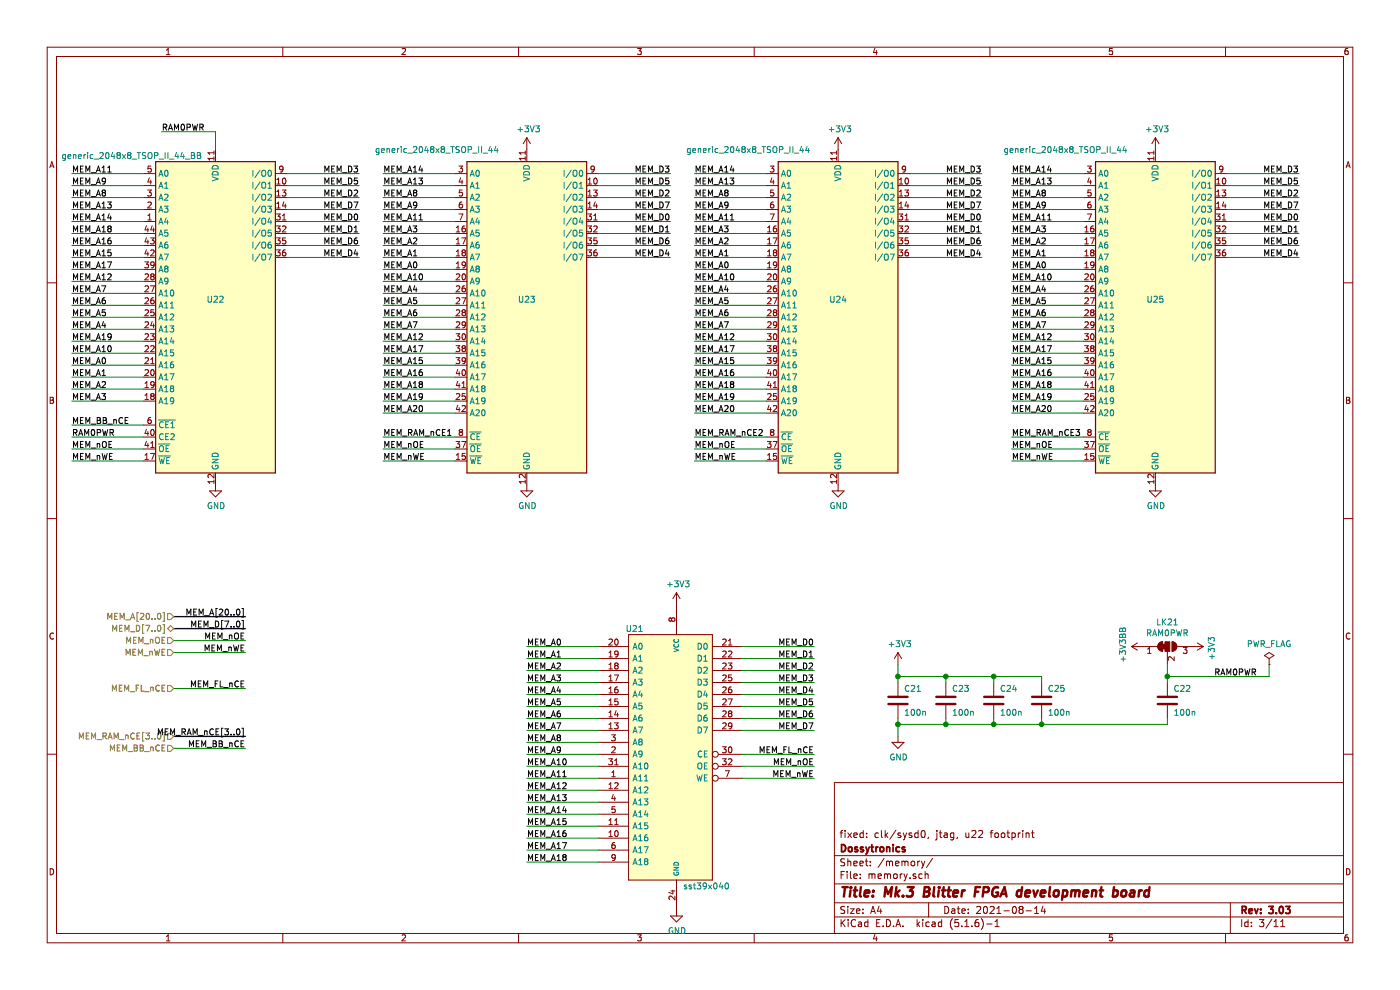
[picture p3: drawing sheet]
EESchema Schematic File Version 4
EELAYER 30 0
EELAYER END
$Descr A4 11693 8268
encoding utf-8
Sheet 3 11
Title "Mk.3 Blitter FPGA development board"
Date "2021-08-14"
Rev "3.03"
Comp "Dossytronics"
Comment1 "fixed: clk/sysd0, jtag, u22 footprint"
Comment2 ""
Comment3 ""
Comment4 ""
$EndDescr
$Comp
L sst39:sst39x040 U21
U 1 1
P 5600 6200
F 0 "U21" H 5300 7150 50  0000 C CNN
F 1 "sst39x040" H 5900 5000 50  0000 C CNN
F 2 "mk3blit:TSOP-F-32_14x8mm_Pitch0.5mm" H 5600 6200 50  0001 C CNN
F 3 "" H 5600 6200 50  0000 C CNN
	1    5600 6200
	1    0    0    -1  
$EndComp
Wire Wire Line
	4400 5400 5000 5400
Text Label 4400 5400 0    50   ~ 0
MEM_A0
Text Label 4400 5500 0    50   ~ 0
MEM_A1
Text Label 4400 5600 0    50   ~ 0
MEM_A2
Text Label 4400 5700 0    50   ~ 0
MEM_A3
Text Label 4400 5800 0    50   ~ 0
MEM_A4
Text Label 4400 5900 0    50   ~ 0
MEM_A5
Text Label 4400 6000 0    50   ~ 0
MEM_A6
Text Label 4400 6100 0    50   ~ 0
MEM_A7
Text Label 4400 6200 0    50   ~ 0
MEM_A8
Text Label 4400 6300 0    50   ~ 0
MEM_A9
Text Label 4400 6400 0    50   ~ 0
MEM_A10
Text Label 4400 6500 0    50   ~ 0
MEM_A11
Text Label 4400 6600 0    50   ~ 0
MEM_A12
Text Label 4400 6700 0    50   ~ 0
MEM_A13
Text Label 4400 6800 0    50   ~ 0
MEM_A14
Text Label 4400 6900 0    50   ~ 0
MEM_A15
Text Label 4400 7000 0    50   ~ 0
MEM_A16
Text Label 4400 7100 0    50   ~ 0
MEM_A17
Text Label 4400 7200 0    50   ~ 0
MEM_A18
Wire Wire Line
	4400 5500 5000 5500
Wire Wire Line
	4400 5600 5000 5600
Wire Wire Line
	4400 5700 5000 5700
Wire Wire Line
	4400 5800 5000 5800
Wire Wire Line
	4400 5900 5000 5900
Wire Wire Line
	4400 6000 5000 6000
Wire Wire Line
	4400 6100 5000 6100
Wire Wire Line
	4400 6200 5000 6200
Wire Wire Line
	4400 6300 5000 6300
Wire Wire Line
	4400 6400 5000 6400
Wire Wire Line
	4400 6500 5000 6500
Wire Wire Line
	4400 6600 5000 6600
Wire Wire Line
	4400 6700 5000 6700
Wire Wire Line
	4400 6800 5000 6800
Wire Wire Line
	4400 6900 5000 6900
Wire Wire Line
	4400 7000 5000 7000
Wire Wire Line
	4400 7100 5000 7100
Wire Wire Line
	4400 7200 5000 7200
Wire Wire Line
	6200 5400 6800 5400
Wire Wire Line
	6200 5500 6800 5500
Wire Wire Line
	6200 5600 6800 5600
Wire Wire Line
	6200 5700 6800 5700
Wire Wire Line
	6200 5800 6800 5800
Wire Wire Line
	6200 5900 6800 5900
Wire Wire Line
	6200 6000 6800 6000
Wire Wire Line
	6200 6100 6800 6100
$Comp
L power:GND #PWR0124
U 1 1
P 5650 7600
F 0 "#PWR0124" H 5650 7350 50  0001 C CNN
F 1 "GND" H 5655 7427 50  0000 C CNN
F 2 "" H 5650 7600 50  0001 C CNN
F 3 "" H 5650 7600 50  0001 C CNN
	1    5650 7600
	1    0    0    -1  
$EndComp
Text Label 6800 5400 2    50   ~ 0
MEM_D0
Text Label 6800 5500 2    50   ~ 0
MEM_D1
Text Label 6800 5600 2    50   ~ 0
MEM_D2
Text Label 6800 5700 2    50   ~ 0
MEM_D3
Text Label 6800 5800 2    50   ~ 0
MEM_D4
Text Label 6800 5900 2    50   ~ 0
MEM_D5
Text Label 6800 6000 2    50   ~ 0
MEM_D6
Text Label 6800 6100 2    50   ~ 0
MEM_D7
Text Label 600  3150 0    50   ~ 0
MEM_A1
Text Label 600  3250 0    50   ~ 0
MEM_A2
Text Label 600  3350 0    50   ~ 0
MEM_A3
Text Label 600  2750 0    50   ~ 0
MEM_A4
Text Label 600  2650 0    50   ~ 0
MEM_A5
Text Label 600  2550 0    50   ~ 0
MEM_A6
Text Label 600  2450 0    50   ~ 0
MEM_A7
Text Label 600  1650 0    50   ~ 0
MEM_A8
Text Label 600  1550 0    50   ~ 0
MEM_A9
Text Label 600  2950 0    50   ~ 0
MEM_A10
Text Label 600  1450 0    50   ~ 0
MEM_A11
Text Label 600  2350 0    50   ~ 0
MEM_A12
Text Label 600  1750 0    50   ~ 0
MEM_A13
Text Label 600  1850 0    50   ~ 0
MEM_A14
Text Label 600  2250 0    50   ~ 0
MEM_A17
Text Label 600  1950 0    50   ~ 0
MEM_A18
Wire Wire Line
	600  2550 1200 2550
Wire Wire Line
	600  2650 1200 2650
Wire Wire Line
	600  1750 1200 1750
Wire Wire Line
	600  1850 1200 1850
Wire Wire Line
	600  1950 1200 1950
Wire Wire Line
	600  2050 1200 2050
Wire Wire Line
	600  2150 1200 2150
Wire Wire Line
	600  2250 1200 2250
Wire Wire Line
	600  2350 1200 2350
Wire Wire Line
	600  2450 1200 2450
Wire Wire Line
	600  1550 1200 1550
Wire Wire Line
	600  1650 1200 1650
Wire Wire Line
	600  2750 1200 2750
Wire Wire Line
	600  2850 1200 2850
Wire Wire Line
	600  3150 1200 3150
Wire Wire Line
	600  3250 1200 3250
Wire Wire Line
	600  1450 1200 1450
Wire Wire Line
	600  3850 1200 3850
Wire Wire Line
	600  3750 1200 3750
Wire Wire Line
	600  3650 1200 3650
Wire Wire Line
	6200 6300 6800 6300
Wire Wire Line
	6200 6400 6800 6400
Wire Wire Line
	6200 6500 6800 6500
Text Label 6800 6500 2    50   ~ 0
MEM_nWE
Text Label 6800 6400 2    50   ~ 0
MEM_nOE
Text Label 6800 6300 2    50   ~ 0
MEM_FL_nCE
Text Label 600  3750 0    50   ~ 0
MEM_nOE
Text Label 600  3850 0    50   ~ 0
MEM_nWE
Wire Wire Line
	2400 2050 3000 2050
Wire Wire Line
	2400 2150 3000 2150
Text Label 3000 1850 2    50   ~ 0
MEM_D0
Text Label 3000 1950 2    50   ~ 0
MEM_D1
Text Label 3000 1650 2    50   ~ 0
MEM_D2
Text Label 3000 1450 2    50   ~ 0
MEM_D3
Text Label 3000 2150 2    50   ~ 0
MEM_D4
Text Label 3000 1550 2    50   ~ 0
MEM_D5
Text Label 3000 2050 2    50   ~ 0
MEM_D6
Text Label 3000 1750 2    50   ~ 0
MEM_D7
$Comp
L Device:C C21
U 1 1
P 7500 5850
F 0 "C21" H 7550 5950 50  0000 L CNN
F 1 "100n" H 7550 5750 50  0000 L CNN
F 2 "Capacitors_SMD:C_0805" H 7538 5700 50  0001 C CNN
F 3 "~" H 7500 5850 50  0001 C CNN
	1    7500 5850
	1    0    0    -1  
$EndComp
$Comp
L Device:C C23
U 1 1
P 7900 5850
F 0 "C23" H 7950 5950 50  0000 L CNN
F 1 "100n" H 7950 5750 50  0000 L CNN
F 2 "Capacitors_SMD:C_0805" H 7938 5700 50  0001 C CNN
F 3 "~" H 7900 5850 50  0001 C CNN
	1    7900 5850
	1    0    0    -1  
$EndComp
$Comp
L Device:C C24
U 1 1
P 8300 5850
F 0 "C24" H 8350 5950 50  0000 L CNN
F 1 "100n" H 8350 5750 50  0000 L CNN
F 2 "Capacitors_SMD:C_0805" H 8338 5700 50  0001 C CNN
F 3 "~" H 8300 5850 50  0001 C CNN
	1    8300 5850
	1    0    0    -1  
$EndComp
$Comp
L Device:C C25
U 1 1
P 8700 5850
F 0 "C25" H 8750 5950 50  0000 L CNN
F 1 "100n" H 8750 5750 50  0000 L CNN
F 2 "Capacitors_SMD:C_0805" H 8738 5700 50  0001 C CNN
F 3 "~" H 8700 5850 50  0001 C CNN
	1    8700 5850
	1    0    0    -1  
$EndComp
$Comp
L Device:C C22
U 1 1
P 9750 5850
F 0 "C22" H 9800 5950 50  0000 L CNN
F 1 "100n" H 9800 5750 50  0000 L CNN
F 2 "Capacitors_SMD:C_0805" H 9788 5700 50  0001 C CNN
F 3 "~" H 9750 5850 50  0001 C CNN
	1    9750 5850
	1    0    0    -1  
$EndComp
$Comp
L power:GND #PWR0145
U 1 1
P 7500 6150
F 0 "#PWR0145" H 7500 5900 50  0001 C CNN
F 1 "GND" H 7505 5977 50  0000 C CNN
F 2 "" H 7500 6150 50  0001 C CNN
F 3 "" H 7500 6150 50  0001 C CNN
	1    7500 6150
	1    0    0    -1  
$EndComp
Wire Wire Line
	7500 6050 7500 6000
Wire Wire Line
	7500 6050 7500 6150
Connection ~ 7500 6050
Wire Wire Line
	7900 6000 7900 6050
Connection ~ 7900 6050
Wire Wire Line
	7900 6050 7500 6050
Wire Wire Line
	8300 6000 8300 6050
Connection ~ 8300 6050
Wire Wire Line
	8300 6050 7900 6050
Wire Wire Line
	8700 6000 8700 6050
Connection ~ 8700 6050
Wire Wire Line
	8700 6050 8300 6050
Wire Wire Line
	7500 5650 7500 5700
Wire Wire Line
	7500 5650 7500 5550
Connection ~ 7500 5650
Wire Wire Line
	7900 5700 7900 5650
Connection ~ 7900 5650
Wire Wire Line
	7900 5650 7500 5650
Wire Wire Line
	8300 5700 8300 5650
Connection ~ 8300 5650
Wire Wire Line
	8300 5650 7900 5650
Wire Wire Line
	8700 5700 8700 5650
Wire Wire Line
	8700 5650 8300 5650
Wire Wire Line
	9750 6000 9750 6050
Text HLabel 1450 5150 0    50   Input ~ 0
MEM_A[20..0]
Text HLabel 1450 5250 0    50   3State ~ 0
MEM_D[7..0]
Text HLabel 1450 5350 0    50   Input ~ 0
MEM_nOE
Text HLabel 1450 5450 0    50   Input ~ 0
MEM_nWE
Wire Wire Line
	2050 5450 1450 5450
Wire Wire Line
	2050 5350 1450 5350
Text Label 2050 5350 2    50   ~ 0
MEM_nOE
Text Label 2050 5450 2    50   ~ 0
MEM_nWE
Wire Bus Line
	2050 5250 1450 5250
Wire Bus Line
	2050 5150 1450 5150
Text Label 2050 5250 2    50   ~ 0
MEM_D[7..0]
Text Label 2050 5150 2    50   ~ 0
MEM_A[20..0]
Wire Wire Line
	1450 5750 2050 5750
Text Label 2050 5750 2    50   ~ 0
MEM_FL_nCE
Text HLabel 1450 5750 0    50   Input ~ 0
MEM_FL_nCE
$Comp
L +3v3_BB:+3V3BB #PWR0123
U 1 1
P 9550 5400
F 0 "#PWR0123" H 9550 5250 50  0001 C CNN
F 1 "+3V3BB" H 9565 5573 50  0000 C CNN
F 2 "" H 9550 5400 50  0001 C CNN
F 3 "" H 9550 5400 50  0001 C CNN
	1    9550 5400
	0    -1   -1   0   
$EndComp
$Comp
L power:+3V3 #PWR0137
U 1 1
P 5650 5050
F 0 "#PWR0137" H 5650 4900 50  0001 C CNN
F 1 "+3V3" H 5665 5223 50  0000 C CNN
F 2 "" H 5650 5050 50  0001 C CNN
F 3 "" H 5650 5050 50  0001 C CNN
	1    5650 5050
	1    0    0    -1  
$EndComp
$Comp
L power:+3V3 #PWR0141
U 1 1
P 7500 5550
F 0 "#PWR0141" H 7500 5400 50  0001 C CNN
F 1 "+3V3" H 7515 5723 50  0000 C CNN
F 2 "" H 7500 5550 50  0001 C CNN
F 3 "" H 7500 5550 50  0001 C CNN
	1    7500 5550
	1    0    0    -1  
$EndComp
Wire Wire Line
	2400 1450 3000 1450
Wire Wire Line
	2400 1550 3000 1550
Wire Wire Line
	2400 1650 3000 1650
Wire Wire Line
	2400 1750 3000 1750
Wire Wire Line
	2400 1850 3000 1850
Wire Wire Line
	2400 1950 3000 1950
Wire Wire Line
	600  3350 1200 3350
Text Label 600  2850 0    50   ~ 0
MEM_A19
Text Label 600  3050 0    50   ~ 0
MEM_A0
$Comp
L power:GND #PWR0138
U 1 1
P 1800 4050
F 0 "#PWR0138" H 1800 3800 50  0001 C CNN
F 1 "GND" H 1805 3877 50  0000 C CNN
F 2 "" H 1800 4050 50  0001 C CNN
F 3 "" H 1800 4050 50  0001 C CNN
	1    1800 4050
	1    0    0    -1  
$EndComp
Wire Wire Line
	3200 3850 3800 3850
Wire Wire Line
	3200 3750 3800 3750
Wire Wire Line
	3200 3650 3800 3650
Text Label 3200 3650 0    50   ~ 0
MEM_RAM_nCE1
Text Label 3200 3750 0    50   ~ 0
MEM_nOE
Text Label 3200 3850 0    50   ~ 0
MEM_nWE
$Comp
L memory:generic_2048x8_TSOP_II_44 U23
U 1 1
P 4400 2550
F 0 "U23" H 4400 2600 50  0000 C CNN
F 1 "generic_2048x8_TSOP_II_44" H 3650 3850 50  0000 C CNN
F 2 "Package_SO:TSOP-II-44_10.16x18.41mm_P0.8mm" H 3350 3900 50  0001 C CNN
F 3 "http://www.issi.com/WW/pdf/61-64C5128AL.pdf" H 4400 2550 50  0001 C CNN
	1    4400 2550
	1    0    0    -1  
$EndComp
$Comp
L power:GND #PWR0139
U 1 1
P 4400 4050
F 0 "#PWR0139" H 4400 3800 50  0001 C CNN
F 1 "GND" H 4405 3877 50  0000 C CNN
F 2 "" H 4400 4050 50  0001 C CNN
F 3 "" H 4400 4050 50  0001 C CNN
	1    4400 4050
	1    0    0    -1  
$EndComp
Wire Wire Line
	5800 3850 6400 3850
Wire Wire Line
	5800 3750 6400 3750
Wire Wire Line
	5800 3650 6400 3650
Text Label 5800 3650 0    50   ~ 0
MEM_RAM_nCE2
Text Label 5800 3750 0    50   ~ 0
MEM_nOE
Text Label 5800 3850 0    50   ~ 0
MEM_nWE
$Comp
L memory:generic_2048x8_TSOP_II_44 U24
U 1 1
P 7000 2550
F 0 "U24" H 7000 2600 50  0000 C CNN
F 1 "generic_2048x8_TSOP_II_44" H 6250 3850 50  0000 C CNN
F 2 "Package_SO:TSOP-II-44_10.16x18.41mm_P0.8mm" H 5950 3900 50  0001 C CNN
F 3 "http://www.issi.com/WW/pdf/61-64C5128AL.pdf" H 7000 2550 50  0001 C CNN
	1    7000 2550
	1    0    0    -1  
$EndComp
$Comp
L power:GND #PWR0140
U 1 1
P 7000 4050
F 0 "#PWR0140" H 7000 3800 50  0001 C CNN
F 1 "GND" H 7005 3877 50  0000 C CNN
F 2 "" H 7000 4050 50  0001 C CNN
F 3 "" H 7000 4050 50  0001 C CNN
	1    7000 4050
	1    0    0    -1  
$EndComp
Wire Wire Line
	8450 3850 9050 3850
Wire Wire Line
	8450 3750 9050 3750
Wire Wire Line
	8450 3650 9050 3650
Text Label 8450 3650 0    50   ~ 0
MEM_RAM_nCE3
Text Label 8450 3750 0    50   ~ 0
MEM_nOE
Text Label 8450 3850 0    50   ~ 0
MEM_nWE
$Comp
L memory:generic_2048x8_TSOP_II_44 U25
U 1 1
P 9650 2550
F 0 "U25" H 9650 2600 50  0000 C CNN
F 1 "generic_2048x8_TSOP_II_44" H 8900 3850 50  0000 C CNN
F 2 "Package_SO:TSOP-II-44_10.16x18.41mm_P0.8mm" H 8600 3900 50  0001 C CNN
F 3 "http://www.issi.com/WW/pdf/61-64C5128AL.pdf" H 9650 2550 50  0001 C CNN
	1    9650 2550
	1    0    0    -1  
$EndComp
$Comp
L power:GND #PWR0142
U 1 1
P 9650 4050
F 0 "#PWR0142" H 9650 3800 50  0001 C CNN
F 1 "GND" H 9655 3877 50  0000 C CNN
F 2 "" H 9650 4050 50  0001 C CNN
F 3 "" H 9650 4050 50  0001 C CNN
	1    9650 4050
	1    0    0    -1  
$EndComp
$Comp
L power:+3V3 #PWR0144
U 1 1
P 4400 1250
F 0 "#PWR0144" H 4400 1100 50  0001 C CNN
F 1 "+3V3" H 4415 1423 50  0000 C CNN
F 2 "" H 4400 1250 50  0001 C CNN
F 3 "" H 4400 1250 50  0001 C CNN
	1    4400 1250
	1    0    0    -1  
$EndComp
$Comp
L power:+3V3 #PWR0183
U 1 1
P 7000 1250
F 0 "#PWR0183" H 7000 1100 50  0001 C CNN
F 1 "+3V3" H 7015 1423 50  0000 C CNN
F 2 "" H 7000 1250 50  0001 C CNN
F 3 "" H 7000 1250 50  0001 C CNN
	1    7000 1250
	1    0    0    -1  
$EndComp
$Comp
L power:+3V3 #PWR0184
U 1 1
P 9650 1250
F 0 "#PWR0184" H 9650 1100 50  0001 C CNN
F 1 "+3V3" H 9665 1423 50  0000 C CNN
F 2 "" H 9650 1250 50  0001 C CNN
F 3 "" H 9650 1250 50  0001 C CNN
	1    9650 1250
	1    0    0    -1  
$EndComp
Text HLabel 1450 6150 0    50   Input ~ 0
MEM_RAM_nCE[3..0]
Wire Bus Line
	2050 6150 1450 6150
Text Label 2050 6150 2    50   ~ 0
MEM_RAM_nCE[3..0]
Wire Wire Line
	600  3050 1200 3050
Wire Wire Line
	600  2950 1200 2950
Text Label 600  2050 0    50   ~ 0
MEM_A16
Text Label 600  2150 0    50   ~ 0
MEM_A15
Text Label 3200 2150 0    50   ~ 0
MEM_A1
Text Label 3200 2050 0    50   ~ 0
MEM_A2
Text Label 3200 1950 0    50   ~ 0
MEM_A3
Text Label 3200 2450 0    50   ~ 0
MEM_A4
Text Label 3200 2550 0    50   ~ 0
MEM_A5
Text Label 3200 2650 0    50   ~ 0
MEM_A6
Text Label 3200 2750 0    50   ~ 0
MEM_A7
Text Label 3200 1650 0    50   ~ 0
MEM_A8
Text Label 3200 1750 0    50   ~ 0
MEM_A9
Text Label 3200 2350 0    50   ~ 0
MEM_A10
Text Label 3200 1850 0    50   ~ 0
MEM_A11
Text Label 3200 2850 0    50   ~ 0
MEM_A12
Text Label 3200 1550 0    50   ~ 0
MEM_A13
Text Label 3200 1450 0    50   ~ 0
MEM_A14
Text Label 3200 2950 0    50   ~ 0
MEM_A17
Text Label 3200 3250 0    50   ~ 0
MEM_A18
Wire Wire Line
	3200 2550 3800 2550
Wire Wire Line
	3200 2650 3800 2650
Wire Wire Line
	3200 1750 3800 1750
Wire Wire Line
	3200 1850 3800 1850
Wire Wire Line
	3200 1950 3800 1950
Wire Wire Line
	3200 2050 3800 2050
Wire Wire Line
	3200 2150 3800 2150
Wire Wire Line
	3200 2250 3800 2250
Wire Wire Line
	3200 2350 3800 2350
Wire Wire Line
	3200 2450 3800 2450
Wire Wire Line
	3200 1550 3800 1550
Wire Wire Line
	3200 1650 3800 1650
Wire Wire Line
	3200 2750 3800 2750
Wire Wire Line
	3200 2850 3800 2850
Wire Wire Line
	3200 3150 3800 3150
Wire Wire Line
	3200 3250 3800 3250
Wire Wire Line
	3200 1450 3800 1450
Wire Wire Line
	3200 3350 3800 3350
Wire Wire Line
	3200 3450 3800 3450
Text Label 3200 3350 0    50   ~ 0
MEM_A19
Text Label 3200 3450 0    50   ~ 0
MEM_A20
Text Label 3200 2250 0    50   ~ 0
MEM_A0
Wire Wire Line
	3200 3050 3800 3050
Wire Wire Line
	3200 2950 3800 2950
Text Label 3200 3150 0    50   ~ 0
MEM_A16
Text Label 3200 3050 0    50   ~ 0
MEM_A15
Text Label 5800 2150 0    50   ~ 0
MEM_A1
Text Label 5800 2050 0    50   ~ 0
MEM_A2
Text Label 5800 1950 0    50   ~ 0
MEM_A3
Text Label 5800 2450 0    50   ~ 0
MEM_A4
Text Label 5800 2550 0    50   ~ 0
MEM_A5
Text Label 5800 2650 0    50   ~ 0
MEM_A6
Text Label 5800 2750 0    50   ~ 0
MEM_A7
Text Label 5800 1650 0    50   ~ 0
MEM_A8
Text Label 5800 1750 0    50   ~ 0
MEM_A9
Text Label 5800 2350 0    50   ~ 0
MEM_A10
Text Label 5800 1850 0    50   ~ 0
MEM_A11
Text Label 5800 2850 0    50   ~ 0
MEM_A12
Text Label 5800 1550 0    50   ~ 0
MEM_A13
Text Label 5800 1450 0    50   ~ 0
MEM_A14
Text Label 5800 2950 0    50   ~ 0
MEM_A17
Text Label 5800 3250 0    50   ~ 0
MEM_A18
Wire Wire Line
	5800 2550 6400 2550
Wire Wire Line
	5800 2650 6400 2650
Wire Wire Line
	5800 1750 6400 1750
Wire Wire Line
	5800 1850 6400 1850
Wire Wire Line
	5800 1950 6400 1950
Wire Wire Line
	5800 2050 6400 2050
Wire Wire Line
	5800 2150 6400 2150
Wire Wire Line
	5800 2250 6400 2250
Wire Wire Line
	5800 2350 6400 2350
Wire Wire Line
	5800 2450 6400 2450
Wire Wire Line
	5800 1550 6400 1550
Wire Wire Line
	5800 1650 6400 1650
Wire Wire Line
	5800 2750 6400 2750
Wire Wire Line
	5800 2850 6400 2850
Wire Wire Line
	5800 3150 6400 3150
Wire Wire Line
	5800 3250 6400 3250
Wire Wire Line
	5800 1450 6400 1450
Wire Wire Line
	5800 3350 6400 3350
Wire Wire Line
	5800 3450 6400 3450
Text Label 5800 3350 0    50   ~ 0
MEM_A19
Text Label 5800 3450 0    50   ~ 0
MEM_A20
Text Label 5800 2250 0    50   ~ 0
MEM_A0
Wire Wire Line
	5800 3050 6400 3050
Wire Wire Line
	5800 2950 6400 2950
Text Label 5800 3150 0    50   ~ 0
MEM_A16
Text Label 5800 3050 0    50   ~ 0
MEM_A15
Text Label 8450 2150 0    50   ~ 0
MEM_A1
Text Label 8450 2050 0    50   ~ 0
MEM_A2
Text Label 8450 1950 0    50   ~ 0
MEM_A3
Text Label 8450 2450 0    50   ~ 0
MEM_A4
Text Label 8450 2550 0    50   ~ 0
MEM_A5
Text Label 8450 2650 0    50   ~ 0
MEM_A6
Text Label 8450 2750 0    50   ~ 0
MEM_A7
Text Label 8450 1650 0    50   ~ 0
MEM_A8
Text Label 8450 1750 0    50   ~ 0
MEM_A9
Text Label 8450 2350 0    50   ~ 0
MEM_A10
Text Label 8450 1850 0    50   ~ 0
MEM_A11
Text Label 8450 2850 0    50   ~ 0
MEM_A12
Text Label 8450 1550 0    50   ~ 0
MEM_A13
Text Label 8450 1450 0    50   ~ 0
MEM_A14
Text Label 8450 2950 0    50   ~ 0
MEM_A17
Text Label 8450 3250 0    50   ~ 0
MEM_A18
Wire Wire Line
	8450 2550 9050 2550
Wire Wire Line
	8450 2650 9050 2650
Wire Wire Line
	8450 1750 9050 1750
Wire Wire Line
	8450 1850 9050 1850
Wire Wire Line
	8450 1950 9050 1950
Wire Wire Line
	8450 2050 9050 2050
Wire Wire Line
	8450 2150 9050 2150
Wire Wire Line
	8450 2250 9050 2250
Wire Wire Line
	8450 2350 9050 2350
Wire Wire Line
	8450 2450 9050 2450
Wire Wire Line
	8450 1550 9050 1550
Wire Wire Line
	8450 1650 9050 1650
Wire Wire Line
	8450 2750 9050 2750
Wire Wire Line
	8450 2850 9050 2850
Wire Wire Line
	8450 3150 9050 3150
Wire Wire Line
	8450 3250 9050 3250
Wire Wire Line
	8450 1450 9050 1450
Wire Wire Line
	8450 3350 9050 3350
Wire Wire Line
	8450 3450 9050 3450
Text Label 8450 3350 0    50   ~ 0
MEM_A19
Text Label 8450 3450 0    50   ~ 0
MEM_A20
Text Label 8450 2250 0    50   ~ 0
MEM_A0
Wire Wire Line
	8450 3050 9050 3050
Wire Wire Line
	8450 2950 9050 2950
Text Label 8450 3150 0    50   ~ 0
MEM_A16
Text Label 8450 3050 0    50   ~ 0
MEM_A15
Wire Wire Line
	5000 2050 5600 2050
Wire Wire Line
	5000 2150 5600 2150
Text Label 5600 1850 2    50   ~ 0
MEM_D0
Text Label 5600 1950 2    50   ~ 0
MEM_D1
Text Label 5600 1650 2    50   ~ 0
MEM_D2
Text Label 5600 1450 2    50   ~ 0
MEM_D3
Text Label 5600 2150 2    50   ~ 0
MEM_D4
Text Label 5600 1550 2    50   ~ 0
MEM_D5
Text Label 5600 2050 2    50   ~ 0
MEM_D6
Text Label 5600 1750 2    50   ~ 0
MEM_D7
Wire Wire Line
	5000 1450 5600 1450
Wire Wire Line
	5000 1550 5600 1550
Wire Wire Line
	5000 1650 5600 1650
Wire Wire Line
	5000 1750 5600 1750
Wire Wire Line
	5000 1850 5600 1850
Wire Wire Line
	5000 1950 5600 1950
Wire Wire Line
	7600 2050 8200 2050
Wire Wire Line
	7600 2150 8200 2150
Text Label 8200 1850 2    50   ~ 0
MEM_D0
Text Label 8200 1950 2    50   ~ 0
MEM_D1
Text Label 8200 1650 2    50   ~ 0
MEM_D2
Text Label 8200 1450 2    50   ~ 0
MEM_D3
Text Label 8200 2150 2    50   ~ 0
MEM_D4
Text Label 8200 1550 2    50   ~ 0
MEM_D5
Text Label 8200 2050 2    50   ~ 0
MEM_D6
Text Label 8200 1750 2    50   ~ 0
MEM_D7
Wire Wire Line
	7600 1450 8200 1450
Wire Wire Line
	7600 1550 8200 1550
Wire Wire Line
	7600 1650 8200 1650
Wire Wire Line
	7600 1750 8200 1750
Wire Wire Line
	7600 1850 8200 1850
Wire Wire Line
	7600 1950 8200 1950
Wire Wire Line
	10250 2050 10850 2050
Wire Wire Line
	10250 2150 10850 2150
Text Label 10850 1850 2    50   ~ 0
MEM_D0
Text Label 10850 1950 2    50   ~ 0
MEM_D1
Text Label 10850 1650 2    50   ~ 0
MEM_D2
Text Label 10850 1450 2    50   ~ 0
MEM_D3
Text Label 10850 2150 2    50   ~ 0
MEM_D4
Text Label 10850 1550 2    50   ~ 0
MEM_D5
Text Label 10850 2050 2    50   ~ 0
MEM_D6
Text Label 10850 1750 2    50   ~ 0
MEM_D7
Wire Wire Line
	10250 1450 10850 1450
Wire Wire Line
	10250 1550 10850 1550
Wire Wire Line
	10250 1650 10850 1650
Wire Wire Line
	10250 1750 10850 1750
Wire Wire Line
	10250 1850 10850 1850
Wire Wire Line
	10250 1950 10850 1950
Wire Wire Line
	9750 5550 9750 5650
Wire Wire Line
	8700 6050 9750 6050
$Comp
L Jumper:SolderJumper_3_Bridged12 LK21
U 1 1
P 9750 5400
F 0 "LK21" H 9750 5605 50  0000 C CNN
F 1 "RAM0PWR" H 9750 5514 50  0000 C CNN
F 2 "Jumper:SolderJumper-3_P1.3mm_Bridged12_RoundedPad1.0x1.5mm" H 9750 5400 50  0001 C CNN
F 3 "~" H 9750 5400 50  0001 C CNN
	1    9750 5400
	1    0    0    -1  
$EndComp
$Comp
L power:+3V3 #PWR0244
U 1 1
P 9950 5400
F 0 "#PWR0244" H 9950 5250 50  0001 C CNN
F 1 "+3V3" H 9965 5573 50  0000 C CNN
F 2 "" H 9950 5400 50  0001 C CNN
F 3 "" H 9950 5400 50  0001 C CNN
	1    9950 5400
	0    1    1    0   
$EndComp
Connection ~ 9750 5650
Wire Wire Line
	9750 5650 9750 5700
Text Label 10500 5650 2    50   ~ 0
RAM0PWR
Text Label 1350 1100 0    50   ~ 0
RAM0PWR
Wire Wire Line
	1350 1100 1800 1100
Wire Wire Line
	1800 1100 1800 1250
$Comp
L power:PWR_FLAG #FLG0107
U 1 1
P 10600 5550
F 0 "#FLG0107" H 10600 5625 50  0001 C CNN
F 1 "PWR_FLAG" H 10600 5723 50  0000 C CNN
F 2 "" H 10600 5550 50  0001 C CNN
F 3 "~" H 10600 5550 50  0001 C CNN
	1    10600 5550
	1    0    0    -1  
$EndComp
Wire Wire Line
	10600 5550 10600 5650
Wire Wire Line
	9750 5650 10600 5650
Text Label 600  3550 0    50   ~ 0
MEM_BB_nCE
Text Label 2050 6250 2    50   ~ 0
MEM_BB_nCE
Wire Wire Line
	2050 6250 1450 6250
Text HLabel 1450 6250 0    50   Input ~ 0
MEM_BB_nCE
$Comp
L memory:generic_2048x8_TSOP_II_44_BB U22
U 1 1
P 1800 2550
F 0 "U22" H 1800 2600 50  0000 C CNN
F 1 "generic_2048x8_TSOP_II_44_BB" H 1100 3800 50  0000 C CNN
F 2 "Package_SO:TSOP-II-44_10.16x18.41mm_P0.8mm" H 750 3900 50  0001 C CNN
F 3 "http://www.issi.com/WW/pdf/61-64C5128AL.pdf" H 1800 2550 50  0001 C CNN
	1    1800 2550
	1    0    0    -1  
$EndComp
Wire Wire Line
	1200 3550 600  3550
Text Label 600  3650 0    50   ~ 0
RAM0PWR
$EndSCHEMATC
